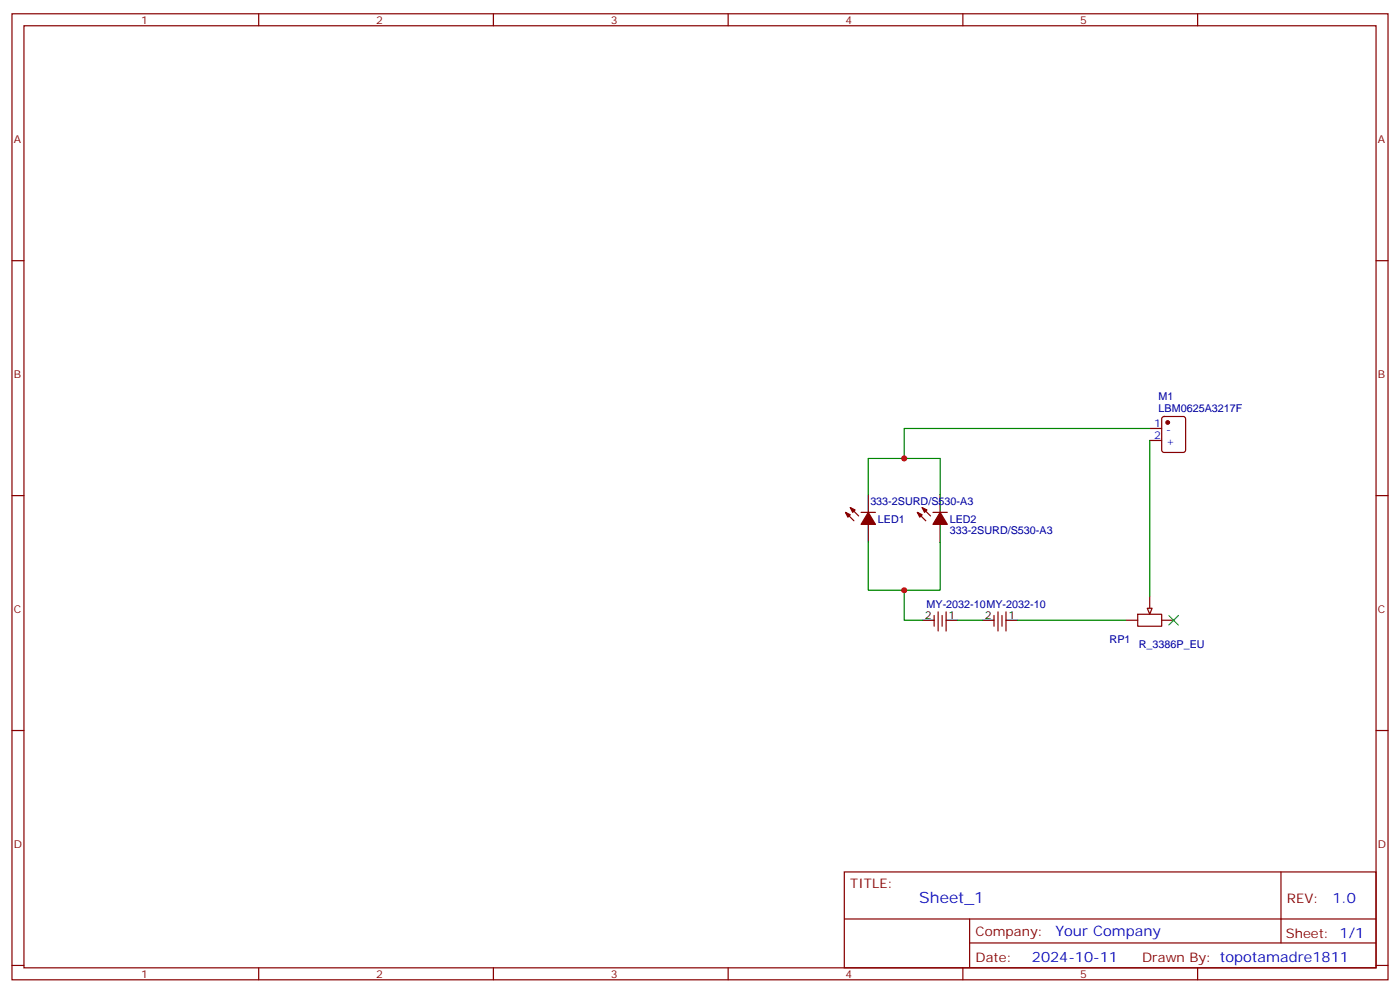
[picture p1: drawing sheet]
<svg xmlns="http://www.w3.org/2000/svg" width="412mm" height="292mm" viewBox="0 0 412 292" stroke-linecap="round" stroke-linejoin="round" font-family="sans-serif">
<g fill="none" stroke="#870000" stroke-width=".35">
<path d="M3.5 4.1h405.4v284.3h-405.4zM7.1 7.6h398.2v277.3h-398.2zM76.2 4.1v3.5M145.3 4.1v3.5M214.5 4.1v3.5M283.6 4.1v3.5M352.8 4.1v3.5M3.5 76.7h3.6M405.3 76.7h3.6M3.5 145.9h3.6M405.3 145.9h3.6M338.7 175.5v3.5"/>
<path d="M275.2 181.2v3.1M276.3 180.1v5.6M277.5 181.2v3.1M278.7 180.1v5.6M331.6 182.6h3.5M335.1 180.8h7.1v3.5h-7.1zM342.2 182.6h3.5M3.5 215h3.6M405.3 215h3.6M248.7 256.6h156.6v28.3h-156.6zM377.3 256.7v20.8M248.7 270.5h156.5"/>
<path d="M285.6 277.5h119.6M285.6 270.5v14.1M3.5 284.2h3.6M76.2 284.9v3.5M145.3 284.9v3.5M214.5 284.9v3.5M283.6 284.9v3.5M352.8 284.9v3.5M405.3 284.2h3.6"/>
</g>
<path d="M271.6 182.6h3.6M278.7 182.6h3.5" fill="none" stroke="#000" stroke-width=".35"/>
<path d="M338 179h1.4l-.7 1.8z" fill="#f0f0f0" stroke="#870000" stroke-width=".35"/>
<g fill="none" stroke="#870000" stroke-width=".35">
<path d="M338.7 126.1h3.5M338.7 129.6h3.5M342.4 122.8l.5-.2h5.6l.7 .4v9.5l-.4 .6-5.9 .1-.7-.5v-9.4zM249.1 150.8l2.4 2.5M250.5 149.4l2.4 2.5M253.6 150.8h4.3M270.2 150.8l2.5 2.5M271.6 149.4l2.5 2.5M274.8 150.8h4.2M292.8 181.2v3.1M294 180.1v5.6M295.2 181.2v3.1"/>
<path d="M296.3 180.1v5.6"/>
</g>
<g fill="#870000" stroke="#870000" stroke-width=".35">
<path d="M255.8 150.8l2.1 3.5h-4.3z"/>
<path d="M250.5 149.4l1.4 .7-.7 .7z"/>
<path d="M249.1 150.8l1.4 .7-.7 .7z"/>
<path d="M276.9 150.8l2.1 3.5h-4.2z"/>
<path d="M271.6 149.4l1.4 .7-.7 .7z"/>
<path d="M270.2 150.8l1.4 .7-.7 .7z"/>
<circle cx="344" cy="124.4" r=".53"/>
</g>
<path d="M344.3 181.2l2.8 2.8M347.1 181.2l-2.8 2.8" fill="none" stroke="#3c3" stroke-width=".35"/>
<path d="M255.8 145.5v5.3M255.8 154.3v5.3M276.9 145.5v5.3M276.9 154.3v5.3M289.3 182.6h3.5M296.3 182.6h3.6" fill="none" stroke="#000" stroke-width=".35"/>
<path d="M338.7 126.1h-72.4v8.8M338.7 129.6v45.9M255.8 145.5v-10.6h21.1v10.6M255.8 159.6v14.1h21.1v-14.1M266.3 173.7v8.9h5.3M282.2 182.6h7.1M299.9 182.6h31.7" fill="none" stroke="#008700" stroke-width=".35"/>
<g fill="#c00">
<circle cx="266.3" cy="173.7" r=".88"/>
<circle cx="266.3" cy="134.9" r=".88"/>
</g>
<text font-size="4.6" fill="#00f" x="270.8" y="265.7">Sheet_1</text>
<g font-size="4.2" fill="#00f">
<text x="392.5" y="265.9">1.0</text>
<text x="310.9" y="275.5">Your Company</text>
<text x="304" y="283.3">2024-10-11</text>
</g>
<g font-size="3.9" fill="#800">
<text x="250.5" y="261.2">TITLE:</text>
<text x="379.1" y="265.9">REV:</text>
<text x="287.4" y="275.4">Company:</text>
<text x="378.7" y="276">Sheet: 1/1</text>
<text x="287.4" y="283.1">Date:</text>
<text x="336.4" y="283.2">Drawn By: topotamadre1811</text>
</g>
<g font-size="3.2" fill="#800">
<text x="41.6" y="7.1">1</text>
<text x="110.8" y="7.1">2</text>
<text x="179.9" y="7.1">3</text>
<text x="249.1" y="7.1">4</text>
<text x="318.2" y="7.1">5</text>
<text x="4.1" y="42.2">A</text>
<text x="405.9" y="42.2">A</text>
<text x="4.1" y="111.3">B</text>
<text x="405.9" y="111.3">B</text>
<text x="4.1" y="180.4">C</text>
<text x="405.9" y="180.4">C</text>
<text x="4.1" y="249.6">D</text>
<text x="405.9" y="249.6">D</text>
<text x="41.6" y="287.9">1</text>
<text x="110.8" y="287.9">2</text>
<text x="179.9" y="287.9">3</text>
<text x="249.1" y="287.9">4</text>
<text x="318.2" y="287.9">5</text>
</g>
<g font-size="3.2" fill="#000080">
<text x="341.3" y="117.8">M1</text>
<text x="341.3" y="121.2">LBM0625A3217F</text>
<text x="256.4" y="148.6">333-2SURD/S530-A3</text>
<text x="258.6" y="153.9">LED1</text>
<text x="279.8" y="153.9">LED2</text>
<text x="279.8" y="157.3">333-2SURD/S530-A3</text>
<text x="272.9" y="179">MY-2032-10MY-2032-10</text>
<text x="326.9" y="189.2">RP1</text>
<text x="335.5" y="190.6">R_3386P_EU</text>
</g>
<g font-size="3.2" fill="#00f">
<text x="340" y="125.8">1</text>
<text x="340" y="129.3">2</text>
<text x="343.5" y="127.5">-</text>
<text x="343.5" y="131.1">+</text>
</g>
<g font-size="3.2">
<text x="272.4" y="182.2">2</text>
<text x="279.4" y="182.2">1</text>
<text x="290.1" y="182.2">2</text>
<text x="297" y="182.2">1</text>
</g>
</svg>
